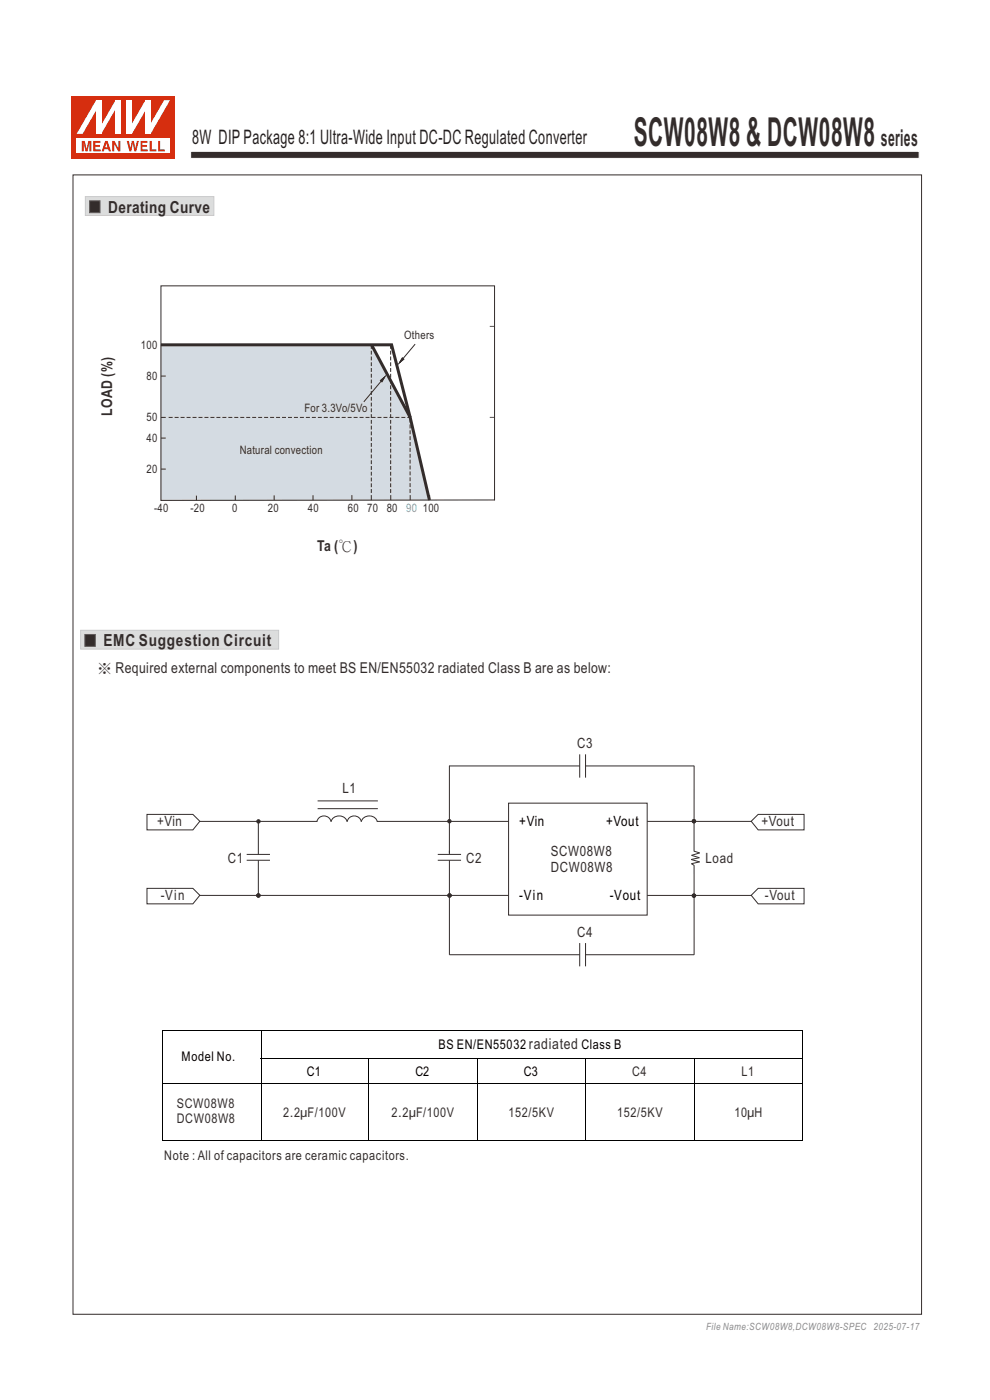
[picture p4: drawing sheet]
<svg xmlns="http://www.w3.org/2000/svg" width="210mm" height="297mm" viewBox="0 0 210 297" stroke-linecap="round" stroke-linejoin="round" font-family="sans-serif">
<path d="M146.6 182.3l1.8 .6M147.2 180.6l1.2 .3-1.7 .6 1.7 .5-1.8 .3M148.4 182.8l-1.7 .4 .5 .4" fill="none" stroke="#332c2b" stroke-width=".21"/>
<path d="M17.1 133.7h42v4h-42z" fill-rule="evenodd" fill="#dcdddd" stroke="#c9caca" stroke-width=".21"/>
<path d="M18 134.6h2.2v2.5h-2.2z" fill-rule="evenodd" fill="#332c2b" stroke="#5f5d5d" stroke-width=".21"/>
<g fill="none" stroke="#332c2b" stroke-width=".21">
<path d="M31.2 172.8h9.7l1.5 1.4-1.5 1.9h-9.7zM42.4 174.3h24.9M54.8 174.3v7M67.2 174.3a1.52 1.52 0 0 1 1.5-1.2 1.52 1.52 0 0 1 1.5 1.2M67.4 171.6h12.8M67.4 169.9h12.8M70.2 174.3a1.78 1.78 0 0 1 1.7-1.2 1.78 1.78 0 0 1 1.7 1.2M73.6 174.3a1.52 1.52 0 0 1 1.5-1.2 1.52 1.52 0 0 1 1.5 1.2M76.7 174.3a1.77 1.77 0 0 1 1.6-1.2 1.77 1.77 0 0 1 1.7 1.2M80 174.3h27.9M95.3 162.5h27.7M95.3 162.5v18.7"/>
<path d="M107.9 170.4h29.4v23.7h-29.4zM123 160v5M124.2 162.5h23M124.2 160v5M137.3 174.3h22M147.2 162.4v18.2M159.3 174.2l1.5-1.4h9.8v3.3h-9.8zM31.2 188.5h9.7l1.5 1.4-1.5 1.8h-9.7zM42.3 190h65.6M52.3 181.3h5M52.3 182.5h5M54.8 182.5v7.5"/>
<path d="M92.9 181.3h4.9M92.9 182.5h4.9M95.3 182.5v20.1M137.3 190h22M147.2 183.5v19.1M159.3 189.9l1.5-1.4h9.8v3.2h-9.8zM95.3 202.5h27.7M123 200.1v4.9M124.2 202.5h23M124.2 200.1v4.9"/>
</g>
<g fill="#332c2b" stroke="#332c2b" stroke-width=".21">
<circle cx="95.4" cy="190" r=".36"/>
<circle cx="147.2" cy="174.2" r=".36"/>
<circle cx="147.2" cy="190" r=".36"/>
<circle cx="54.8" cy="190" r=".36"/>
<circle cx="54.8" cy="174.3" r=".36"/>
<circle cx="95.3" cy="174.2" r=".36"/>
</g>
<path d="M34.5 218.7h135.8M34.5 218.6v23.4M55.4 218.6v23.4M170.3 218.6v23.4M34.5 229.9h135.8M55.3 224.5h115M78.3 224.4v17.6M101.3 224.4v17.6M124.3 224.4v17.5M147.3 224.4v17.6M34.6 241.9h135.7" fill="none" stroke="#000" stroke-width=".21"/>
<path d="M55.3 224.4l.2 .2z" fill="#000"/>
<path d="M40.4 32.1h154.6v1.5h-154.6z" fill-rule="evenodd" fill="#332c2b" stroke="#fefefe" stroke-width=".21"/>
<path d="M15.2 20.4h22v13.2h-22z" fill-rule="evenodd" fill="#d62e0f"/>
<path d="M16.3 29.4h19.8v3.1h-19.8z" fill-rule="evenodd" fill="#fefefe"/>
<g fill="#d62e0f">
<path d="M26.9 29.9h.4l.4 1.6 .3-1.6h.4l.3 1.6 .3-1.6h.5l-.6 2.2h-.4l-.3-1.7-.3 1.7h-.4z" fill-rule="evenodd"/>
<path d="M29.8 29.9h1.5v.4h-1.1v.5h1v.3h-1v.6h1.1v.4h-1.5z" fill-rule="evenodd"/>
<path d="M31.7 29.9h.5v1.8h1v.4h-1.5z" fill-rule="evenodd"/>
<path d="M33.5 29.9h.5v1.8h1v.4h-1.5z" fill-rule="evenodd"/>
<path d="M17.3 29.9h.7l.4 1.7 .3-1.7h.7v2.2h-.4v-1.8l-.4 1.8h-.5l-.4-1.8v1.8h-.4z" fill-rule="evenodd"/>
<path d="M19.8 29.9h1.5v.4h-1.1v.5h1v.3h-1v.6h1.2v.4h-1.6z" fill-rule="evenodd"/>
<path d="M22.6 30.4l.2 .9h-.5zM22.3 29.9l-.7 2.2h.4l.2-.4h.7l.2 .4h.5l-.8-2.2z" fill-rule="evenodd"/>
<path d="M23.8 29.9h.5l.8 1.5v-1.5h.4v2.2h-.4l-.9-1.6v1.6h-.4z" fill-rule="evenodd"/>
</g>
<g fill="#fff">
<path d="M24.5 21.3h1.1v7.1h-1.1z" fill-rule="evenodd"/>
<path d="M24.5 21.3h1.1l-4.1 7.1h-1.1z" fill-rule="evenodd"/>
<path d="M20.4 21.3h1.1v7.1h-1.1z" fill-rule="evenodd"/>
<path d="M20.4 21.3h1.1v.3l-4 6.8h-1.2z" fill-rule="evenodd"/>
<path d="M30.8 21.3h1.1v7.1h-1.1z" fill-rule="evenodd"/>
<path d="M34.8 21.3h1.3l-4.2 7.1h-1v-.3z" fill-rule="evenodd"/>
<path d="M26.9 21.3h1.1v7.1h-1.1z" fill-rule="evenodd"/>
<path d="M30.8 21.3h1.1v.2l-3.9 6.9h-1.1v-.3z" fill-rule="evenodd"/>
</g>
<path d="M34.1 73.2h44.5l8.3 15.4 4.2 17.5-57 .1z" fill-rule="evenodd" fill="#d4dbe2" stroke="#d4dbe2" stroke-width=".21"/>
<g fill="none" stroke="#332c2b" stroke-width=".21">
<path d="M34.1 79.8h1.1M34.1 73.2h1.1M85.3 75.9l.3 .3-.9 .8zM88.1 73l-2.8 3.3M103.9 69.2h1M34.1 88.6h1.1M34.1 92.9h1.1M34.1 99.5h1.1M80.7 80.7l.9-.7-.6 1zM81 80.7l-3.8 4.6M103.9 88.5h1M41.7 105.1v1.1"/>
<path d="M49.9 105.1v1M58.2 105.1v1M66.4 105.1v1M74.6 105v1.1M78.8 105v1.1M82.9 105v1.1M87 105v1.1M91.1 105v1.1M104.9 106.1l-70.8 .1v-45.6h70.8v45.6"/>
</g>
<path d="M35.8 88.6h51.2M78.8 104.6v-31.4M82.9 104.6v-31.4" fill="none" stroke="#332c2b" stroke-width=".21" stroke-dasharray=".8 .4" stroke-linecap="butt"/>
<path d="M87 104.6v-16" fill="none" stroke="#332c2b" stroke-width=".21" stroke-dasharray=".9 .4" stroke-linecap="butt"/>
<path d="M34.1 73.2h49l3.9 15.3 4.1 17.6M78.8 73.2l8.2 15.4" fill="none" stroke="#332c2b" stroke-width=".63" stroke-linecap="butt"/>
<g fill="#332c2b" stroke="#332c2b" stroke-width=".21">
<path d="M85.3 75.9l.3 .3-.9 .8z" fill-rule="evenodd"/>
<path d="M80.7 80.7l.9-.7-.6 1z" fill-rule="evenodd"/>
</g>
<path d="M18.1 41.7h27.3v4h-27.3z" fill-rule="evenodd" fill="#dcdddd" stroke="#c9caca" stroke-width=".21"/>
<path d="M19 42.6h2.2v2.5h-2.2z" fill-rule="evenodd" fill="#332c2b" stroke="#5f5d5d" stroke-width=".21"/>
<path d="M15.5 37.1h180v241.7h-180z" fill="none" stroke="#332c2b" stroke-width=".21"/>
<text font-size="8.5" fill="#332c2b" x="134.4" y="31">SCW08W8 &amp; DCW08W8</text>
<text font-size="4.9" fill="#332c2b" x="186.9" y="31">series</text>
<text font-size="4.2" fill="#231f20" x="40.8" y="30.6">8W DIPPackage 8:1 Ultra-Wide Input DC-DC Regulated Converter</text>
<g font-size="3.5" fill="#332c2b">
<text x="22.9" y="45.1">Derating Curve</text>
<text x="21.9" y="137.1">EMC Suggestion Circuit</text>
</g>
<g font-size="3.2" fill="#332c2b">
<text x="23.8" y="88.3" transform="rotate(-90 23.8 88.3)">LOAD (%)</text>
<text x="67.3" y="116.8">Ta (℃)</text>
<text x="20.6" y="142.9">※ Required external components to meet BS EN/EN55032 radiated Class B are as below:</text>
</g>
<g font-size="3" fill="#332c2b">
<text x="122.4" y="158.7">C3</text>
<text x="72.6" y="168.3">L1</text>
<text x="33.3" y="175.3">+Vin</text>
<text x="161.5" y="175.3">+Vout</text>
<text x="48.3" y="183">C1</text>
<text x="98.9" y="183">C2</text>
<text x="116.8" y="185">DCW08W8</text>
<text x="116.8" y="181.6">SCW08W8</text>
<text x="149.7" y="183">Load</text>
<text x="34.1" y="191">-Vin</text>
<text x="162.3" y="191">-Vout</text>
<text x="122.4" y="198.7">C4</text>
</g>
<g font-size="3">
<text x="110.1" y="175.2">+Vin</text>
<text x="128.6" y="175.2">+Vout</text>
<text x="110.1" y="190.9">-Vin</text>
<text x="129.4" y="190.9">-Vout</text>
</g>
<g font-size="2.8">
<text x="38.5" y="225.2">Model No.</text>
<text x="93" y="222.6">BS EN/EN55032 radiated Class B</text>
<text x="65.1" y="228.2">C1</text>
<text x="88.1" y="228.2">C2</text>
<text x="111.1" y="228.2">C3</text>
</g>
<g font-size="2.8" fill="#332c2b">
<text x="134.1" y="228.2">C4</text>
<text x="157.3" y="228.2">L1</text>
<text x="37.5" y="238.2">DCW08W8</text>
<text x="37.5" y="235">SCW08W8</text>
<text x="60" y="237.1">2.2μF/100V</text>
<text x="83" y="237.1">2.2μF/100V</text>
<text x="107.9" y="237.1">152/5KV</text>
<text x="130.9" y="237.1">152/5KV</text>
<text x="155.8" y="237.1">10μH</text>
<text x="34.9" y="246">Note : All of capacitors are ceramic capacitors.</text>
</g>
<g font-size="2.5" fill="#332c2b">
<text x="85.8" y="72">Others</text>
<text x="29.9" y="74">100</text>
<text x="31.1" y="80.6">80</text>
<text x="31.1" y="89.4">50</text>
<text x="64.6" y="87.3">For 3.3Vo/5Vo</text>
<text x="31.1" y="93.8">40</text>
<text x="31.1" y="100.3">20</text>
<text x="50.8" y="96.3">Natural convection</text>
<text x="32.7" y="108.7">-40</text>
<text x="40.4" y="108.7">-20</text>
<text x="49.2" y="108.7">0</text>
<text x="56.8" y="108.7">20</text>
<text x="65.3" y="108.7">40</text>
<text x="73.8" y="108.7">60</text>
<text x="77.9" y="108.7">70</text>
<text x="82" y="108.7">80</text>
<text x="89.7" y="108.7">100</text>
</g>
<text font-size="2.5" fill="#56aab7" x="86.2" y="108.7">90</text>
<text font-size="2.1" fill="#8b8b8c" x="149.8" y="282.1">File Name:SCW08W8,DCW08W8-SPEC 2025-07-17</text>
</svg>
